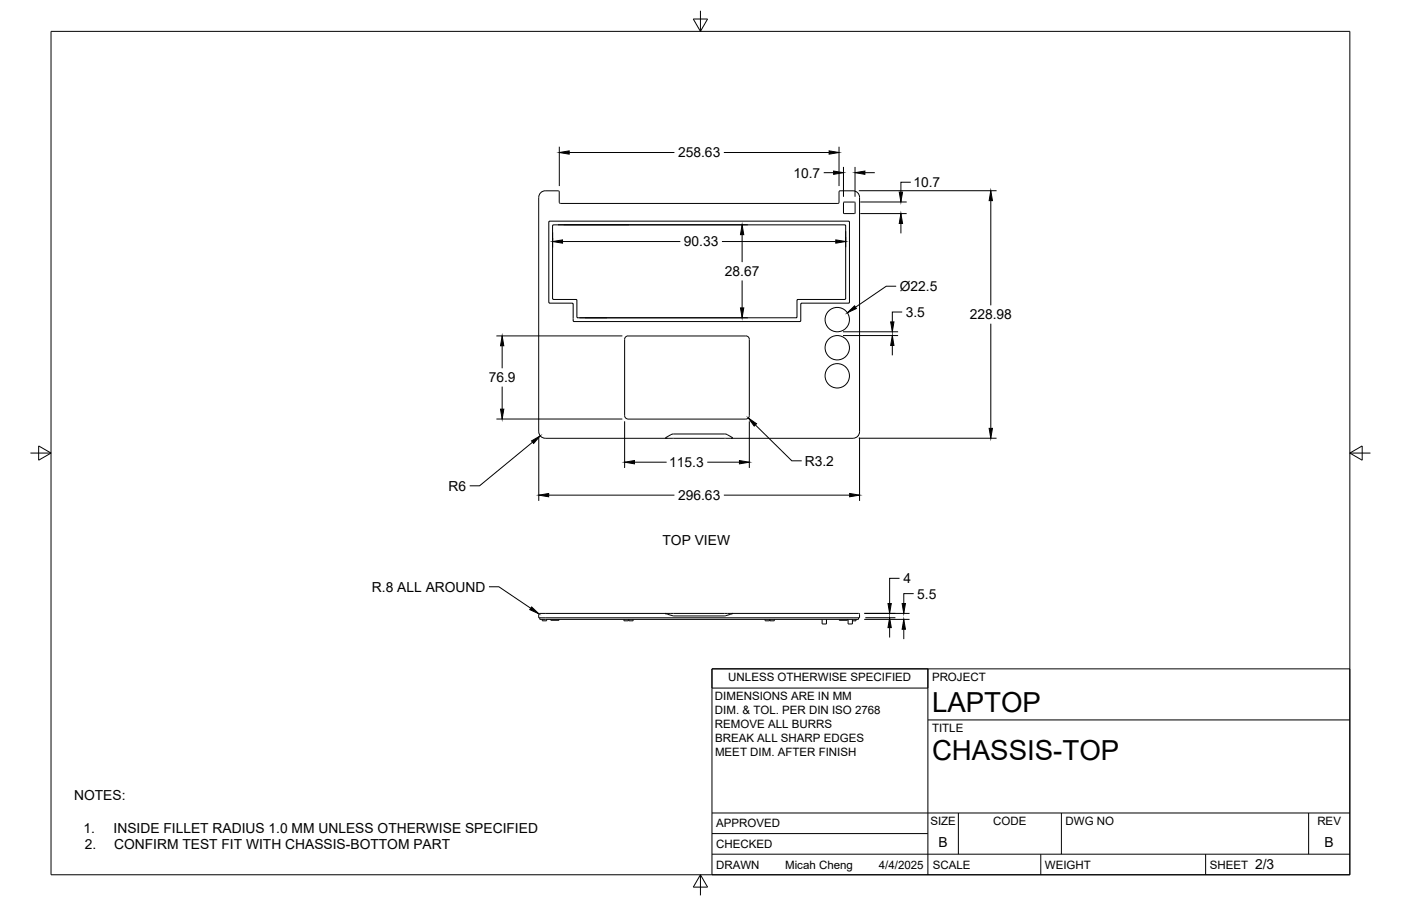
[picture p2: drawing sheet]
<svg xmlns="http://www.w3.org/2000/svg" width="432mm" height="279mm" viewBox="0 0 432 279" stroke-linecap="round" stroke-linejoin="round" font-family="sans-serif">
<!-- layer: Visible -->
<g fill="none" stroke="#000" stroke-width=".31">
<path d="M166.6 59.4l1.5-.6 4.1 .1 .2 3.5 .3 .3h85.6l.3-.3 .2-3.5 4.1-.1a2 2 0 0 1 2 2v72.4a2 2 0 0 1-2 1.9l-94.9 .1a2.04 2.04 0 0 1-1.9-2.1l-.1-72.2zM169.2 68.3l92.4-.1 .2 .3v24.8l-.3 .2h-14.5l-.2 .2v5.2l-.3 .3h-69.6l-.2-.3-.1-5.3-7.2-.1-.3-.3zM170.5 69.4l89.9-.1 .2 .3v22.6l-.3 .2h-14.5l-.2 .2v5.2l-.2 .2h-67.3l-.3-.3v-5.1l-.2-.2h-7l-.3-.3zM260 62.4h3.5v3.4h-3.5zM193.6 103.6h36.3M193.6 103.6l-.9 .4-.2 .7v23.5l.4 .8 .7 .2h36.3l.8-.4 .2-.6v-23.5l-.2-.7-.8-.4M205.2 135l.1 .1M205.3 134.9l2.1-1.1h16.1l2.2 1.1M205.3 135.1l.5 .1M225.6 135.1l-.4 .1M225.7 135l-.1 .1M166 189.4v1.1h98.9v-1.1"/>
<path d="M166.3 189.2h98.3l.3 .2M166.3 189.2l-.2 .2M166.4 190.5v.5h98.2v-.5M167.1 191v.5h1.4v-.5M169.8 191v.3h2.5v-.3M192.3 191v.5h1.3v-.5M193.8 191v.5h1.3v-.5M205.3 189.2l.5 .2M205.8 189.4l1.7 .5h16l1.7-.5M225.7 189.2l-.5 .2M235.8 191v.5h1.4v-.5M237.3 191v.5h1.4v-.5"/>
<path d="M253.4 191v1.4h1.3v-1.4M258.7 191v.3h2.5v-.3M261.4 191v1.4h1.3v-1.4M263.8 191v.5h-1.1"/>
<circle cx="258.1" cy="98.6" r="3.8"/>
<circle cx="258.1" cy="107.2" r="3.8"/>
<circle cx="258.1" cy="115.9" r="3.8"/>
</g>
<!-- layer: Border -->
<path d="M15.7 9.7h400.3v260.1h-400.3zM213.7 5.9h4.4l-2.2 3.8zM215.9 3.3v6.4M9.4 139.7h6.3M11.9 137.5l3.8 2.2-3.8 2.2zM416 139.7h6.4M416 139.7l3.8-2.2v4.4zM215.9 269.8l2.2 3.8h-4.4zM215.9 269.8v6.3" fill="none" stroke="#000" stroke-width=".31"/>
<!-- layer: Titleblock -->
<path d="M219.4 206.3h196.6v63.5h-196.6zM286 206.3v63.5M286 222h130M219.4 257.1h66.6M219.4 250.7h196.6M295.4 250.7v12.7M327.1 250.7v12.7M403.3 250.7v12.7M219.4 263.4h196.6M320.8 263.4v6.4M371.6 263.4v6.4" fill="none" stroke="#000" stroke-width=".31"/>
<!-- layer: Custom Tables -->
<path d="M219.4 206.3h66.6v5.9h-66.6z" fill="none" stroke="#000" stroke-width=".31"/>
<!-- layer: FD_Dimensions -->
<g fill="none" stroke="#000" stroke-width=".31">
<path d="M172.4 45.3v12.1M175.4 47h32.5M223.1 47h32.4M253.9 53.3h3M258.6 45.3v12.1M260 51.5v9.2M263.5 51.5v9.2M264.7 58.8h42.4M266.6 53.3h3M280.7 56.2h-3v3M170.3 73.4v2.9M173.4 74.5h36.3"/>
<path d="M173.8 69.3h56.7M222.5 74.5h35.1M228.7 72.4v8.4M260.6 73.1v3.2M265.2 62.3h14.2M265.2 65.9h14.2M277.7 68.9v3.1M305.4 61.9v32.3M180.4 98h50.1M228.7 86.5v8.5M276.2 88.3h-3l-9.5 6.4M278.1 96.2h-3.1v3.1"/>
<path d="M305.4 99.8v32.3M153 103.6h38.8M154.8 106.6v7M154.8 119.2v7M259.8 102.3h17M259.8 103.5h17M275 106.5v3.1M153 129.2h38.8M164.1 136.4l-16.3 13.4h-3M166.1 134.9v19.6M192.5 129.9v14.4M230.9 129.9v14.4"/>
<path d="M232.8 131l11.3 11.1h3M264.7 135.1h42.4M264.9 134.9v19.6M169.1 152.7h38.8M195.6 142.5h9.9M218 142.5h9.9M223.1 152.7h38.8M277.2 178.4h-3v7.7M150.7 181h3.1l9.8 6.6M266.4 191h13.9M266.4 189.2h13.9M266.7 190.5h9.3"/>
<path d="M274.2 193.5v3.1M278.6 194.1v3M281.6 183.1h-3v3"/>
</g>
<g fill="#000" stroke="#000" stroke-width=".31">
<path d="M172.4 47l3-.5v1zM255.5 46.5l3.1 .5-3.1 .5zM256.9 52.7l3.1 .6-3.1 .5zM263.5 53.3l3.1-.6v1.1zM277.2 59.2h1l-.5 3.1zM170.3 74.5l3.1-.5v1zM228.7 69.3l.5 3.1h-1zM257.6 74l3 .5-3 .5zM277.7 65.9l.5 3h-1zM305.4 58.8l.5 3.1h-1zM228.2 95h1l-.5 3zM261.2 96.5l2.2-2.2 .5 .8z"/>
<path d="M274.5 99.3h1l-.5 3zM154.8 103.6l.5 3h-1zM275 103.5l.5 3h-1zM154.3 126.2h1l-.5 3zM163.8 136l2.7-1.6-2 2.4zM230.6 128.9l2.6 1.8-.7 .7zM304.9 132.1h1l-.5 3zM166.1 152.7l3-.5v1zM192.5 142.5l3.1-.5v1zM227.9 142l3 .5-3 .5zM261.9 152.2l3 .5-3 .5zM163.9 187.2l2.2 2.1-2.8-1.3z"/>
<path d="M274.2 190.5l.5 3h-1zM273.7 186.1h1l-.5 3.1zM278.6 191l.5 3.1h-1.1zM278 186.1h1.1l-.5 3.1z"/>
</g>
<!-- layer: Sketch1 -->
<path d="M170.3 71.6v2.5M172 69.3h21.9M260.6 71.3v3.4M178.6 98h8.4" fill="none" stroke="#000" stroke-width=".31"/>
<g font-size="8.5">
<text x="287.3" y="219.5">LAPTOP</text>
<text x="287.3" y="234.5">CHASSIS-TOP</text>
</g>
<g font-size="4.3">
<text x="209" y="48.5">258.63</text>
<text x="244.5" y="54.8">10.7</text>
<text x="281.5" y="57.7">10.7</text>
<text x="210.8" y="76">90.33</text>
<text x="223.4" y="85.2">28.67</text>
<text x="277.3" y="89.7">Ø22.5</text>
<text x="279.2" y="97.7">3.5</text>
<text x="298.9" y="98.5">228.98</text>
<text x="150.6" y="117.9">76.9</text>
<text x="248" y="143.6">R3.2</text>
<text x="206.3" y="144">115.3</text>
<text x="138.2" y="151.3">R6</text>
<text x="209" y="154.2">296.63</text>
<text x="204.2" y="168">TOP VIEW</text>
<text x="278.4" y="179.9">4</text>
<text x="114.6" y="182.5">R.8 ALL AROUND</text>
<text x="282.7" y="184.6">5.5</text>
<text x="22.9" y="246.6">NOTES:</text>
<text x="25.8" y="256.8">1.</text>
<text x="35" y="256.8">INSIDE FILLET RADIUS 1.0 MM UNLESS OTHERWISE SPECIFIED</text>
<text x="26.1" y="261.9">2.</text>
<text x="35.2" y="261.9">CONFIRM TEST FIT WITH CHASSIS-BOTTOM PART</text>
<text x="289.3" y="261.2">B</text>
<text x="408.2" y="261.2">B</text>
<text x="386.8" y="268.1">2/3</text>
</g>
<g font-size="3.5">
<text x="220.4" y="216">DIMENSIONS ARE IN MM</text>
<text x="224.5" y="210.1">UNLESS OTHERWISE SPECIFIED</text>
<text x="287.3" y="210.1">PROJECT</text>
<text x="220.4" y="220.3">DIM. &amp; TOL. PER DIN ISO 2768</text>
<text x="220.4" y="224.5">REMOVE ALL BURRS</text>
<text x="287.3" y="225.8">TITLE</text>
<text x="220.4" y="228.8">BREAK ALL SHARP EDGES</text>
<text x="220.4" y="233.1">MEET DIM. AFTER FINISH</text>
<text x="220.7" y="255.2">APPROVED</text>
<text x="286.7" y="254.5">SIZE</text>
<text x="306.1" y="254.5">CODE</text>
<text x="328.4" y="254.5">DWG NO</text>
<text x="406" y="254.5">REV</text>
<text x="220.7" y="261.5">CHECKED</text>
<text x="220.7" y="267.9">DRAWN</text>
<text x="242" y="267.9">Micah Cheng</text>
<text x="270.9" y="267.9">4/4/2025</text>
<text x="287.5" y="267.9">SCALE</text>
<text x="322.1" y="267.9">WEIGHT</text>
<text x="372.9" y="267.9">SHEET</text>
</g>
</svg>
